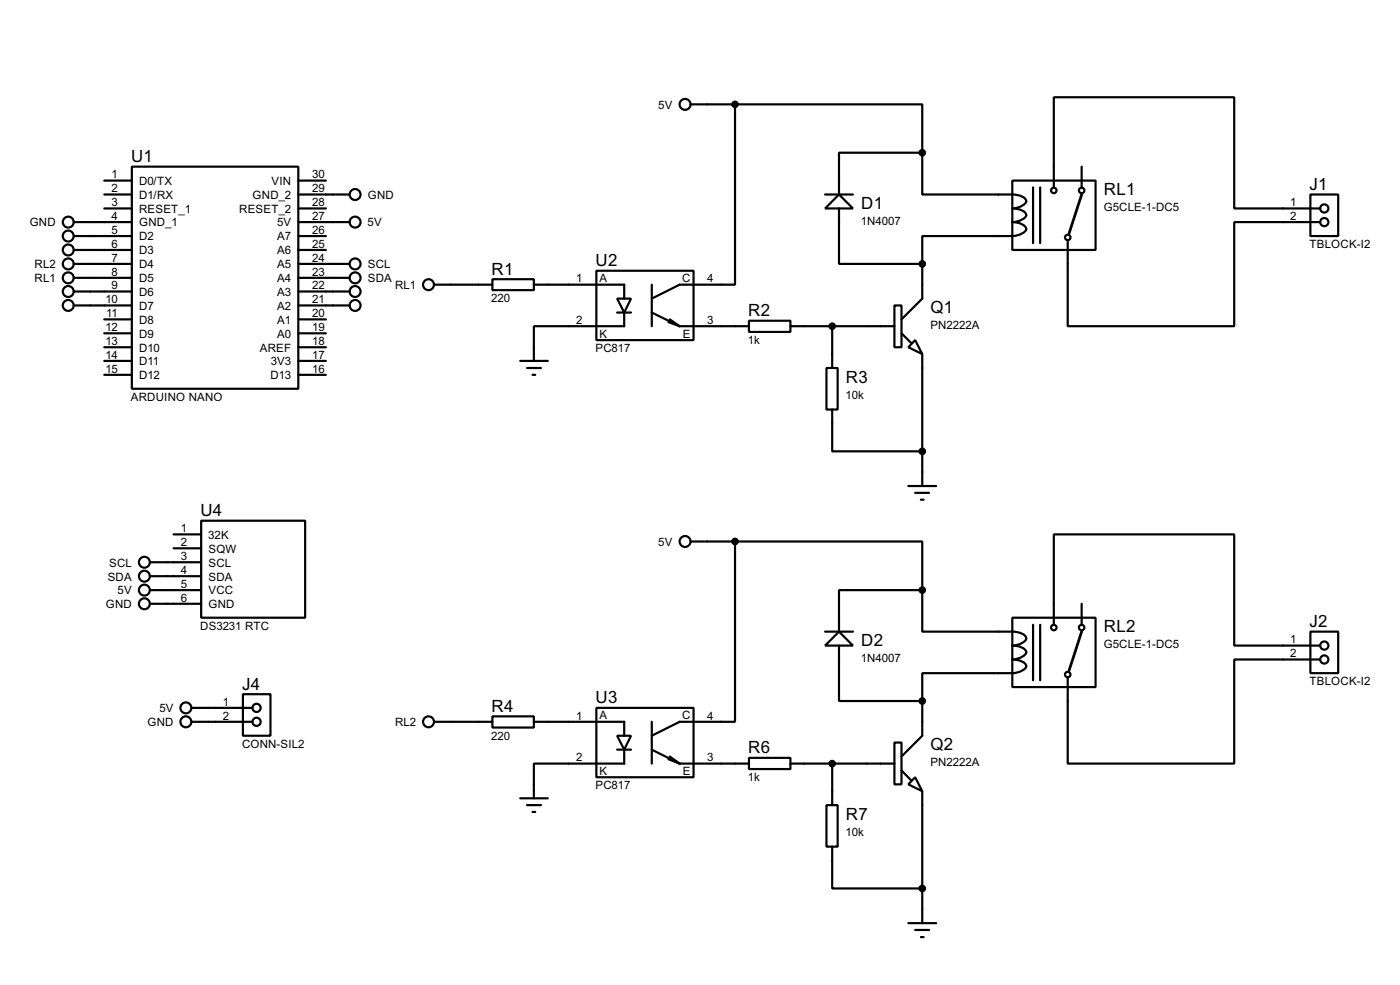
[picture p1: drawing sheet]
<svg xmlns="http://www.w3.org/2000/svg" width="256mm" height="180mm" viewBox="0 0 256 180" stroke-linecap="round" stroke-linejoin="round" font-family="sans-serif">
<g fill="none" stroke="#000" stroke-width=".4">
<path d="M126.5 19.1h8.2M134.7 19.1v33h-10.2l-5.1 2.6M134.7 19.1h34.3v8.9M19.1 35.6h5.1M19.1 33.1h5.1M19.1 38.2h5.1M24.2 30.5h30.5v40.7h-30.5zM54.7 35.6h9.4M54.7 33.1h5M54.7 38.2h5M151.2 35.6h5.1M153.7 35.6l2.6 2.6h-5.1z"/>
<path d="M153.7 38.2v10.1h15.3M169 28v7.6h13.9a8.7 8.7 0 0 1 4.3 .3 .87 .87 0 0 1 .7 1.2 3.3 3.3 0 0 1-2.4 1.1 3.3 3.3 0 0 1 2.4 .8l.1 .4a2.75 2.75 0 0 1-2.5 1.3 2.37 2.37 0 0 1 2.5 1.3 2.75 2.75 0 0 1-2.5 1.2h-16.5v5.1M169 28h-15.3v7.6M185.5 33.1h15.2v12.7h-15.2zM189.3 34.3v10.2M190.6 34.3v10.2M193.1 34.3v-16.5h33v20.4h15.8M198.2 30.5v3.8M240.1 35.6h5.1v7.6h-5.1zM13.5 50.9h10.7M13.5 48.3h10.7M13.5 45.8h10.7"/>
<path d="M13.5 43.2h10.7M13.5 53.4h10.7M13.5 55.9h10.7M13.5 40.7h10.7M19.1 58.5h5.1M54.7 50.9h9.4M54.7 48.3h9.4M54.7 45.8h5M54.7 43.2h5M54.7 53.4h9.4M54.7 55.9h9.4M54.7 40.7h9.4"/>
<path d="M54.7 58.5h5M79.6 52.1h10.6M90.2 51.1h7.6v2h-7.6zM97.8 52.1h16.6v2.6M109.3 49.6h17.8v12.7h-17.8zM113.1 54.7h2.5l-1.2 2.5zM113.1 57.2h2.5M114.4 57.2v2.5h-16.6v6.4M119.4 52.1v7.6M119.4 57.2l5.1 2.5M122.5 59l2 .7M122.7 58.5l1.8 1.2"/>
<path d="M124.5 59.7h12.7M137.2 58.7h7.6v2.1h-7.6zM144.8 59.7h19.1M152.5 59.7v7.7M163.9 55.9h1.3v7.7h-1.3zM169 48.3v6.4l-3.8 3.8M241.9 40.7h-15.8v19h-30.5v-15.7M19.1 66.1h5.1M19.1 61h5.1M19.1 63.6h5.1M19.1 68.6h5.1M54.7 66.1h5"/>
<path d="M54.7 61h5M54.7 63.6h5M54.7 68.6h5M95.3 66.1h5.1M96.6 67.4h2.5M97.6 68.6h.5M151.4 67.4h2.1v7.6h-2.1zM152.5 75v7.6h16.5M165.2 61l1.7 1.8M167.7 62.3l1.3 2.5-2.6-1.2zM169 64.8v24.2M31.8 97.8h5.1"/>
<path d="M36.9 95.3h19v17.8h-19zM126.5 99.1h8.2M134.7 99.1v33h-10.2l-5.1 2.6M134.7 99.1h34.3v8.9M166.4 89h5.1M167.7 90.2h2.5M168.7 91.5h.5M27.5 102.9h9.4M27.5 105.5h9.4M27.5 108h9.4M27.5 110.5h9.4M31.8 100.4h5.1"/>
<path d="M151.2 115.6h5.1M153.7 115.6l2.6 2.6h-5.1zM153.7 118.2v10.1h15.3M169 108v7.6h13.9a8.7 8.7 0 0 1 4.3 .3 .88 .88 0 0 1 .7 1.2 3.2 3.2 0 0 1-2.4 1.1 3.3 3.3 0 0 1 2.4 .8 .89 .89 0 0 1-.7 1.2l-1.1 .4-.6 .1a3.3 3.3 0 0 1 2.4 .9l.1 .4a2.75 2.75 0 0 1-2.5 1.2h-16.5v5.1M169 108h-15.3v7.6M185.5 113.1h15.2v12.7h-15.2zM189.3 114.4v10.1M190.6 114.4v10.1M193.1 114.4v-16.6h33v20.4h15.8M198.2 110.5v3.9M240.1 115.6h5.1v7.6h-5.1zM35.1 132.1h11.2"/>
<path d="M35.1 129.6h11.2M44.5 127.1h5.1v7.6h-5.1zM79.6 132.1h10.6M90.2 131.1h7.6v2.1h-7.6zM97.8 132.1h16.6v2.6M109.3 129.6h17.8v12.7h-17.8zM113.1 134.7h2.5l-1.2 2.5zM113.1 137.2h2.5M114.4 137.2v2.6h-16.6v6.3M119.4 132.1v7.7M119.4 137.2l5.1 2.6M122.5 139l2 .8"/>
<path d="M122.7 138.5l1.8 1.3M124.5 139.8h12.7M137.2 138.7h7.6v2.1h-7.6zM144.8 139.8h19.1M152.5 139.8v7.6M163.9 135.9h1.3v7.7h-1.3zM169 128.3v6.4l-3.8 3.8M241.9 120.7h-15.8v19.1h-30.5v-15.8M95.3 146.1h5.1M96.6 147.4h2.5M97.6 148.6h.5M151.4 147.4h2.1v7.6h-2.1z"/>
<path d="M152.5 155v7.6h16.5M165.2 141l1.7 1.8M167.7 142.3l1.3 2.5-2.6-1.2zM169 144.8v24.2M166.4 169h5.1M167.7 170.2h2.5M168.7 171.5h.5"/>
<circle cx="125.5" cy="19.1" r="1"/>
<circle cx="65" cy="35.6" r="1"/>
<circle cx="193" cy="34.9" r=".5"/>
<circle cx="198.1" cy="34.9" r=".5"/>
<circle cx="242.6" cy="38.2" r=".75"/>
<circle cx="12.5" cy="43.2" r="1"/>
<circle cx="12.5" cy="48.3" r="1"/>
<circle cx="12.5" cy="45.8" r="1"/>
<circle cx="12.5" cy="40.7" r="1"/>
<circle cx="12.5" cy="50.9" r="1"/>
<circle cx="12.5" cy="55.9" r="1"/>
<circle cx="12.5" cy="53.4" r="1"/>
<circle cx="65" cy="40.7" r="1"/>
<circle cx="65" cy="48.3" r="1"/>
<circle cx="65" cy="50.9" r="1"/>
<circle cx="65" cy="53.4" r="1"/>
<circle cx="65" cy="55.9" r="1"/>
<circle cx="78.5" cy="52.1" r="1"/>
<circle cx="195.6" cy="43.5" r=".5"/>
<circle cx="242.6" cy="40.7" r=".75"/>
<circle cx="125.5" cy="99.1" r="1"/>
<circle cx="26.4" cy="102.9" r="1"/>
<circle cx="26.4" cy="108" r="1"/>
<circle cx="26.4" cy="105.5" r="1"/>
<circle cx="26.4" cy="110.5" r="1"/>
<circle cx="193" cy="114.9" r=".5"/>
<circle cx="198.1" cy="114.9" r=".5"/>
<circle cx="242.6" cy="118.2" r=".75"/>
<circle cx="34" cy="129.6" r="1"/>
<circle cx="34" cy="132.1" r="1"/>
<circle cx="47" cy="129.6" r=".75"/>
<circle cx="47" cy="132.1" r=".75"/>
<circle cx="78.5" cy="132.1" r="1"/>
<circle cx="195.6" cy="123.5" r=".5"/>
<circle cx="242.6" cy="120.7" r=".75"/>
</g>
<g fill="#000" stroke="#000" stroke-width=".4">
<circle cx="134.6" cy="19.1" r=".5"/>
<circle cx="168.9" cy="28" r=".5"/>
<circle cx="152.4" cy="59.7" r=".5"/>
<circle cx="168.9" cy="48.3" r=".5"/>
<circle cx="134.6" cy="99.1" r=".5"/>
<circle cx="168.9" cy="82.6" r=".5"/>
<circle cx="168.9" cy="108" r=".5"/>
<circle cx="152.4" cy="139.8" r=".5"/>
<circle cx="168.9" cy="128.3" r=".5"/>
<circle cx="168.9" cy="162.6" r=".5"/>
</g>
<path d="M198.2 35.6l-2.3 7.1M198.2 115.6l-2.3 7.1" fill="none" stroke="#000" stroke-width=".5"/>
<g font-size="3.5">
<text x="24" y="29.7">U1</text>
<text x="202.2" y="35.8">RL1</text>
<text x="239.9" y="34.8">J1</text>
<text x="157.8" y="38.3">D1</text>
<text x="90.1" y="50.3">R1</text>
<text x="109.1" y="48.7">U2</text>
<text x="137.1" y="57.9">R2</text>
<text x="170.5" y="57.4">Q1</text>
<text x="155" y="70.1">R3</text>
<text x="36.7" y="94.5">U4</text>
<text x="157.8" y="118.3">D2</text>
<text x="202.2" y="115.8">RL2</text>
<text x="239.9" y="114.8">J2</text>
<text x="44.4" y="126.3">J4</text>
<text x="90.1" y="130.3">R4</text>
<text x="109.1" y="128.8">U3</text>
<text x="137.1" y="137.9">R6</text>
<text x="170.5" y="137.4">Q2</text>
<text x="155" y="150.1">R7</text>
</g>
<g font-size="2.4">
<text x="120.6" y="19.9">5V</text>
<text x="20.5" y="32.6">1</text>
<text x="20.5" y="35.2">2</text>
<text x="25.5" y="33.9">D0/TX</text>
<text x="49.7" y="33.9">VIN</text>
<text x="57.2" y="35.2">29</text>
<text x="57.2" y="32.6">30</text>
<text x="5.4" y="41.5">GND</text>
<text x="20.5" y="40.2">4</text>
<text x="20.5" y="37.7">3</text>
<text x="25.5" y="36.4">D1/RX</text>
<text x="25.5" y="41.5">GND_1</text>
<text x="25.5" y="39">RESET_1</text>
<text x="43.8" y="39">RESET_2</text>
<text x="46.3" y="36.4">GND_2</text>
<text x="50.8" y="41.5">5V</text>
<text x="57.2" y="40.2">27</text>
<text x="57.2" y="37.7">28</text>
<text x="67.4" y="41.5">5V</text>
<text x="67.4" y="36.4">GND</text>
<text x="157.7" y="41.2">1N4007</text>
<text x="202.2" y="38.6">G5CLE-1-DC5</text>
<text x="236.4" y="37.7">1</text>
<text x="236.4" y="40.2">2</text>
<text x="20.5" y="42.8">5</text>
<text x="20.5" y="45.4">6</text>
<text x="20.5" y="47.9">7</text>
<text x="25.5" y="44">D2</text>
<text x="25.5" y="46.6">D3</text>
<text x="50.8" y="46.6">A6</text>
<text x="50.8" y="44">A7</text>
<text x="57.2" y="47.9">24</text>
<text x="57.2" y="45.4">25</text>
<text x="57.2" y="42.8">26</text>
<text x="239.9" y="45.4">TBLOCK-I2</text>
<text x="6.3" y="51.7">RL1</text>
<text x="6.3" y="49.1">RL2</text>
<text x="20.5" y="50.4">8</text>
<text x="20.5" y="52.9">9</text>
<text x="25.5" y="49.1">D4</text>
<text x="25.5" y="51.7">D5</text>
<text x="50.8" y="51.7">A4</text>
<text x="50.8" y="49.1">A5</text>
<text x="57.2" y="52.9">22</text>
<text x="57.2" y="50.4">23</text>
<text x="67.4" y="49.1">SCL</text>
<text x="67.4" y="51.7">SDA</text>
<text x="72.4" y="52.9">RL1</text>
<text x="105.6" y="51.7">1</text>
<text x="109.8" y="51.7">A</text>
<text x="125" y="51.7">C</text>
<text x="129.6" y="51.7">4</text>
<text x="19.3" y="55.5">10</text>
<text x="19.5" y="58.1">11</text>
<text x="25.5" y="54.2">D6</text>
<text x="25.5" y="56.7">D7</text>
<text x="25.5" y="59.3">D8</text>
<text x="50.8" y="59.3">A1</text>
<text x="50.8" y="56.7">A2</text>
<text x="50.8" y="54.2">A3</text>
<text x="57.2" y="58.1">20</text>
<text x="57.2" y="55.5">21</text>
<text x="90" y="55.3">220</text>
<text x="105.6" y="59.3">2</text>
<text x="129.6" y="59.3">3</text>
<text x="19.3" y="63.1">13</text>
<text x="19.3" y="65.6">14</text>
<text x="19.3" y="60.6">12</text>
<text x="25.5" y="64.4">D10</text>
<text x="25.5" y="61.8">D9</text>
<text x="47.6" y="64.4">AREF</text>
<text x="50.8" y="61.8">A0</text>
<text x="57.2" y="65.6">17</text>
<text x="57.2" y="60.6">19</text>
<text x="57.2" y="63.1">18</text>
<text x="109.1" y="64.5">PC817</text>
<text x="109.8" y="61.8">K</text>
<text x="125.1" y="61.8">E</text>
<text x="137" y="63">1k</text>
<text x="170.4" y="60.3">PN2222A</text>
<text x="19.3" y="68.2">15</text>
<text x="25.5" y="66.9">D11</text>
<text x="25.5" y="69.4">D12</text>
<text x="49.5" y="69.4">D13</text>
<text x="49.6" y="66.9">3V3</text>
<text x="57.2" y="68.2">16</text>
<text x="24" y="73.4">ARDUINO NANO</text>
<text x="154.9" y="73">10k</text>
<text x="33.2" y="97.4">1</text>
<text x="33.2" y="100">2</text>
<text x="38.2" y="98.6">32K</text>
<text x="38.2" y="101.2">SQW</text>
<text x="120.6" y="99.9">5V</text>
<text x="19.7" y="106.3">SDA</text>
<text x="20" y="103.7">SCL</text>
<text x="33.2" y="102.5">3</text>
<text x="33.2" y="105.1">4</text>
<text x="33.2" y="107.6">5</text>
<text x="38.2" y="103.7">SCL</text>
<text x="38.2" y="106.3">SDA</text>
<text x="19.4" y="111.3">GND</text>
<text x="21.6" y="108.8">5V</text>
<text x="33.2" y="110.1">6</text>
<text x="38.2" y="108.8">VCC</text>
<text x="38.2" y="111.3">GND</text>
<text x="36.7" y="115.3">DS3231 RTC</text>
<text x="202.2" y="118.7">G5CLE-1-DC5</text>
<text x="236.4" y="117.8">1</text>
<text x="157.7" y="121.2">1N4007</text>
<text x="236.4" y="120.3">2</text>
<text x="239.9" y="125.4">TBLOCK-I2</text>
<text x="29.2" y="130.4">5V</text>
<text x="40.8" y="129.2">1</text>
<text x="40.8" y="131.7">2</text>
<text x="105.6" y="131.7">1</text>
<text x="109.8" y="131.7">A</text>
<text x="125" y="131.7">C</text>
<text x="129.6" y="131.7">4</text>
<text x="27" y="132.9">GND</text>
<text x="44.3" y="136.9">CONN-SIL2</text>
<text x="72.4" y="132.9">RL2</text>
<text x="90" y="135.4">220</text>
<text x="105.6" y="139.4">2</text>
<text x="109.8" y="141.8">K</text>
<text x="125.1" y="141.8">E</text>
<text x="129.6" y="139.4">3</text>
<text x="137" y="143">1k</text>
<text x="170.4" y="140.3">PN2222A</text>
<text x="109.1" y="144.5">PC817</text>
<text x="154.9" y="153">10k</text>
</g>
</svg>
